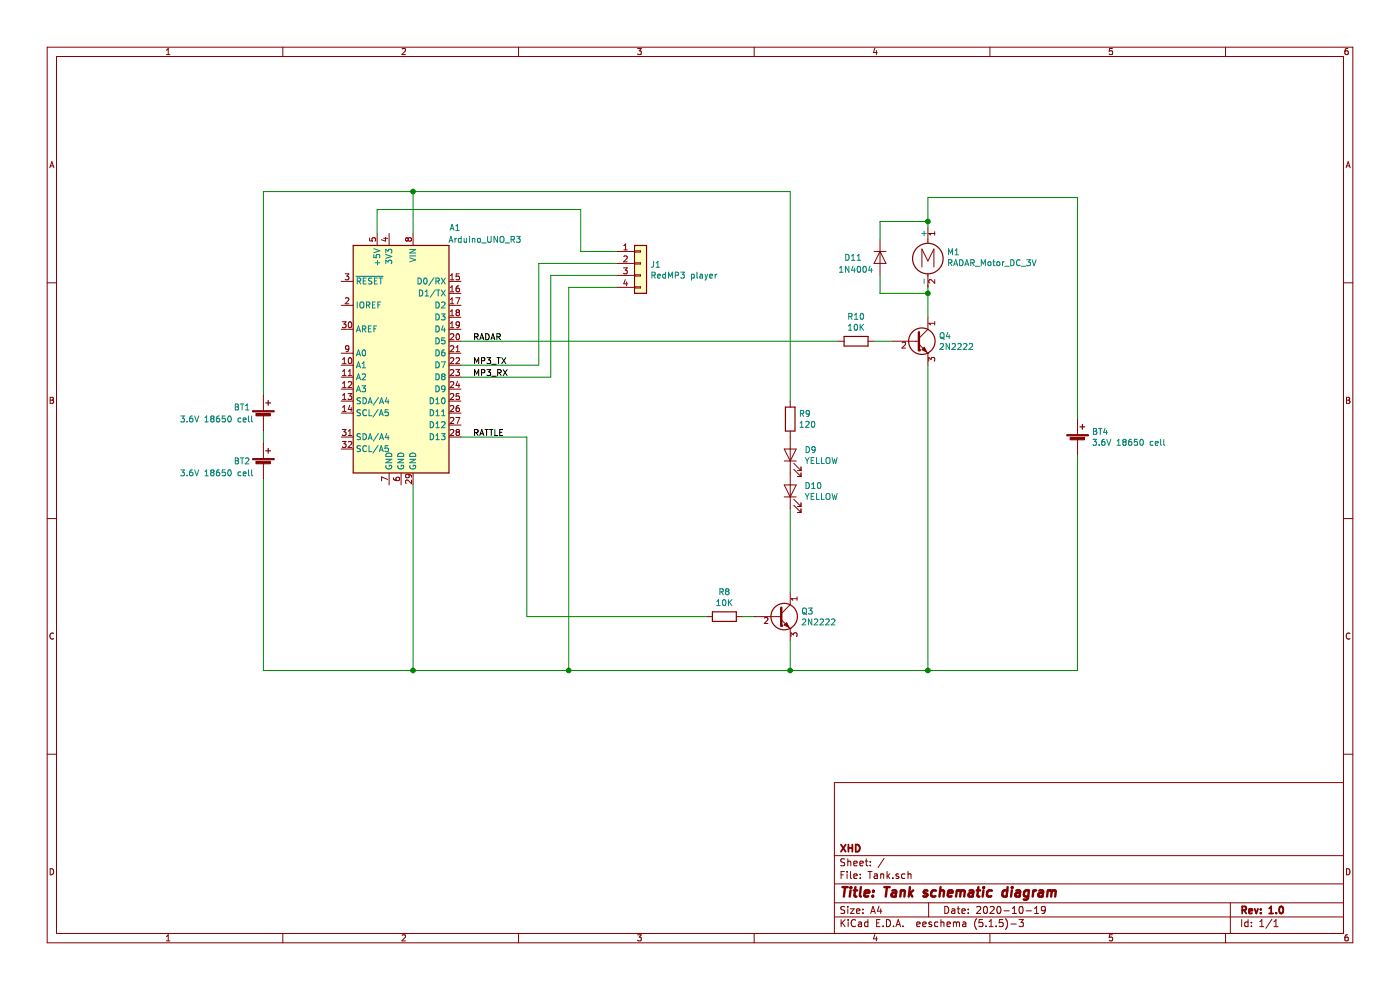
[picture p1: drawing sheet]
EESchema Schematic File Version 4
EELAYER 30 0
EELAYER END
$Descr A4 11693 8268
encoding utf-8
Sheet 1 1
Title "Tank schematic diagram"
Date "2020-10-19"
Rev "1.0"
Comp "XHD"
Comment1 ""
Comment2 ""
Comment3 ""
Comment4 ""
$EndDescr
$Comp
L Device:R R10
U 1 1
P 7150 2850
F 0 "R10" V 6943 2850 50  0000 C CNN
F 1 "10K" V 7034 2850 50  0000 C CNN
F 2 "" V 7080 2850 50  0001 C CNN
F 3 "~" H 7150 2850 50  0001 C CNN
	1    7150 2850
	0    1    1    0   
$EndComp
$Comp
L Transistor_BJT:BC547 Q4
U 1 1
P 7650 2850
F 0 "Q4" H 7840 2896 50  0000 L CNN
F 1 "2N2222" H 7840 2805 50  0000 L CNN
F 2 "Package_TO_SOT_THT:TO-92_Inline" H 7850 2775 50  0001 L CIN
F 3 "http://www.fairchildsemi.com/ds/BC/BC547.pdf" H 7650 2850 50  0001 L CNN
	1    7650 2850
	1    0    0    -1  
$EndComp
Wire Wire Line
	7300 2850 7450 2850
$Comp
L Motor:Motor_DC M1
U 1 1
P 7750 2100
F 0 "M1" H 7908 2096 50  0000 L CNN
F 1 "RADAR_Motor_DC_3V" H 7908 2005 50  0000 L CNN
F 2 "" H 7750 2010 50  0001 C CNN
F 3 "~" H 7750 2010 50  0001 C CNN
	1    7750 2100
	1    0    0    -1  
$EndComp
Wire Wire Line
	7750 2400 7750 2450
Wire Wire Line
	7750 1650 7750 1850
$Comp
L Diode:1N4004 D11
U 1 1
P 7350 2150
F 0 "D11" V 7350 1850 50  0000 L CNN
F 1 "1N4004" V 7450 1800 50  0000 L CNN
F 2 "Diode_THT:D_DO-41_SOD81_P10.16mm_Horizontal" H 7350 1975 50  0001 C CNN
F 3 "http://www.vishay.com/docs/88503/1n4001.pdf" H 7350 2150 50  0001 C CNN
	1    7350 2150
	0    1    1    0   
$EndComp
Wire Wire Line
	7350 2000 7350 1850
Wire Wire Line
	7350 1850 7750 1850
Connection ~ 7750 1850
Wire Wire Line
	7750 1850 7750 1900
Wire Wire Line
	7350 2300 7350 2450
Wire Wire Line
	7350 2450 7750 2450
Connection ~ 7750 2450
Wire Wire Line
	7750 2450 7750 2650
$Comp
L MCU_Module:Arduino_UNO_R3 A1
U 1 1
P 3350 2950
F 0 "A1" H 2900 4000 50  0000 C CNN
F 1 "Arduino_UNO_R3" H 2650 3900 50  0000 C CNN
F 2 "Module:Arduino_UNO_R3" H 3350 2950 50  0001 C CIN
F 3 "https://www.arduino.cc/en/Main/arduinoBoardUno" H 3350 2950 50  0001 C CNN
	1    3350 2950
	-1   0    0    -1  
$EndComp
Wire Wire Line
	7000 2850 3850 2850
$Comp
L Transistor_BJT:BC547 Q3
U 1 1
P 6500 5150
F 0 "Q3" H 6690 5196 50  0000 L CNN
F 1 "2N2222" H 6690 5105 50  0000 L CNN
F 2 "Package_TO_SOT_THT:TO-92_Inline" H 6700 5075 50  0001 L CIN
F 3 "http://www.fairchildsemi.com/ds/BC/BC547.pdf" H 6500 5150 50  0001 L CNN
	1    6500 5150
	1    0    0    -1  
$EndComp
$Comp
L Device:R R8
U 1 1
P 6050 5150
F 0 "R8" V 5843 5150 50  0000 C CNN
F 1 "10K" V 5934 5150 50  0000 C CNN
F 2 "" V 5980 5150 50  0001 C CNN
F 3 "~" H 6050 5150 50  0001 C CNN
	1    6050 5150
	0    1    1    0   
$EndComp
Wire Wire Line
	6200 5150 6300 5150
$Comp
L Device:LED D10
U 1 1
P 6600 4100
F 0 "D10" V 6639 3982 50  0000 R CNN
F 1 "YELLOW" V 6548 3982 50  0000 R CNN
F 2 "" H 6600 4100 50  0001 C CNN
F 3 "~" H 6600 4100 50  0001 C CNN
	1    6600 4100
	0    -1   -1   0   
$EndComp
$Comp
L Device:R R9
U 1 1
P 6600 3500
F 0 "R9" H 6670 3546 50  0000 L CNN
F 1 "120" H 6670 3455 50  0000 L CNN
F 2 "" V 6530 3500 50  0001 C CNN
F 3 "~" H 6600 3500 50  0001 C CNN
	1    6600 3500
	1    0    0    -1  
$EndComp
$Comp
L Device:LED D9
U 1 1
P 6600 3800
F 0 "D9" V 6639 3682 50  0000 R CNN
F 1 "YELLOW" V 6548 3682 50  0000 R CNN
F 2 "" H 6600 3800 50  0001 C CNN
F 3 "~" H 6600 3800 50  0001 C CNN
	1    6600 3800
	0    -1   -1   0   
$EndComp
Wire Wire Line
	6600 4250 6600 4950
Wire Wire Line
	5900 5150 4400 5150
Wire Wire Line
	4400 5150 4400 3650
Wire Wire Line
	4400 3650 3850 3650
$Comp
L Device:Battery_Cell BT1
U 1 1
P 2200 3500
F 0 "BT1" H 1950 3600 50  0000 L CNN
F 1 "3.6V 18650 cell" H 1500 3500 50  0000 L CNN
F 2 "" V 2200 3560 50  0001 C CNN
F 3 "~" V 2200 3560 50  0001 C CNN
	1    2200 3500
	1    0    0    -1  
$EndComp
Text Label 3950 3650 0    50   ~ 0
RATTLE
Text Label 3950 2850 0    50   ~ 0
RADAR
$Comp
L Device:Battery_Cell BT2
U 1 1
P 2200 3900
F 0 "BT2" H 1950 3950 50  0000 L CNN
F 1 "3.6V 18650 cell" H 1500 3850 50  0000 L CNN
F 2 "" V 2200 3960 50  0001 C CNN
F 3 "~" V 2200 3960 50  0001 C CNN
	1    2200 3900
	1    0    0    -1  
$EndComp
Wire Wire Line
	2200 3600 2200 3700
Wire Wire Line
	2200 4000 2200 5600
$Comp
L Device:Battery_Cell BT4
U 1 1
P 9000 3700
F 0 "BT4" H 9118 3796 50  0000 L CNN
F 1 "3.6V 18650 cell" H 9118 3705 50  0000 L CNN
F 2 "" V 9000 3760 50  0001 C CNN
F 3 "~" V 9000 3760 50  0001 C CNN
	1    9000 3700
	1    0    0    -1  
$EndComp
Wire Wire Line
	3450 4050 3450 5600
Wire Wire Line
	9000 3800 9000 5600
Wire Wire Line
	6600 5350 6600 5600
Connection ~ 6600 5600
Wire Wire Line
	7750 3050 7750 5600
Connection ~ 7750 5600
Wire Wire Line
	6600 5600 7750 5600
Wire Wire Line
	3450 5600 2200 5600
Connection ~ 3450 5600
Wire Wire Line
	2200 1600 3450 1600
Wire Wire Line
	2200 1600 2200 3300
Wire Wire Line
	3450 1950 3450 1600
Connection ~ 3450 1600
$Comp
L Connector_Generic:Conn_01x04 J1
U 1 1
P 5350 2200
F 0 "J1" H 5430 2192 50  0000 L CNN
F 1 "RedMP3 player" H 5430 2101 50  0000 L CNN
F 2 "" H 5350 2200 50  0001 C CNN
F 3 "~" H 5350 2200 50  0001 C CNN
	1    5350 2200
	1    0    0    -1  
$EndComp
Wire Wire Line
	5150 2100 4850 2100
Wire Wire Line
	4850 2100 4850 1750
Wire Wire Line
	4850 1750 3150 1750
Wire Wire Line
	3150 1750 3150 1950
Wire Wire Line
	6600 1600 6600 3350
Wire Wire Line
	3450 1600 6600 1600
Wire Wire Line
	5150 2400 4750 2400
Wire Wire Line
	4750 2400 4750 5600
Connection ~ 4750 5600
Wire Wire Line
	4750 5600 3450 5600
Wire Wire Line
	5150 2300 4600 2300
Wire Wire Line
	4600 2300 4600 3150
Wire Wire Line
	4600 3150 3850 3150
Wire Wire Line
	5150 2200 4500 2200
Wire Wire Line
	4500 2200 4500 3050
Wire Wire Line
	4500 3050 3850 3050
Text Label 3950 3150 0    50   ~ 0
MP3_RX
Text Label 3950 3050 0    50   ~ 0
MP3_TX
Wire Wire Line
	4750 5600 6600 5600
Wire Wire Line
	7750 1650 9000 1650
Wire Wire Line
	7750 5600 9000 5600
Wire Wire Line
	9000 1650 9000 3500
$EndSCHEMATC
